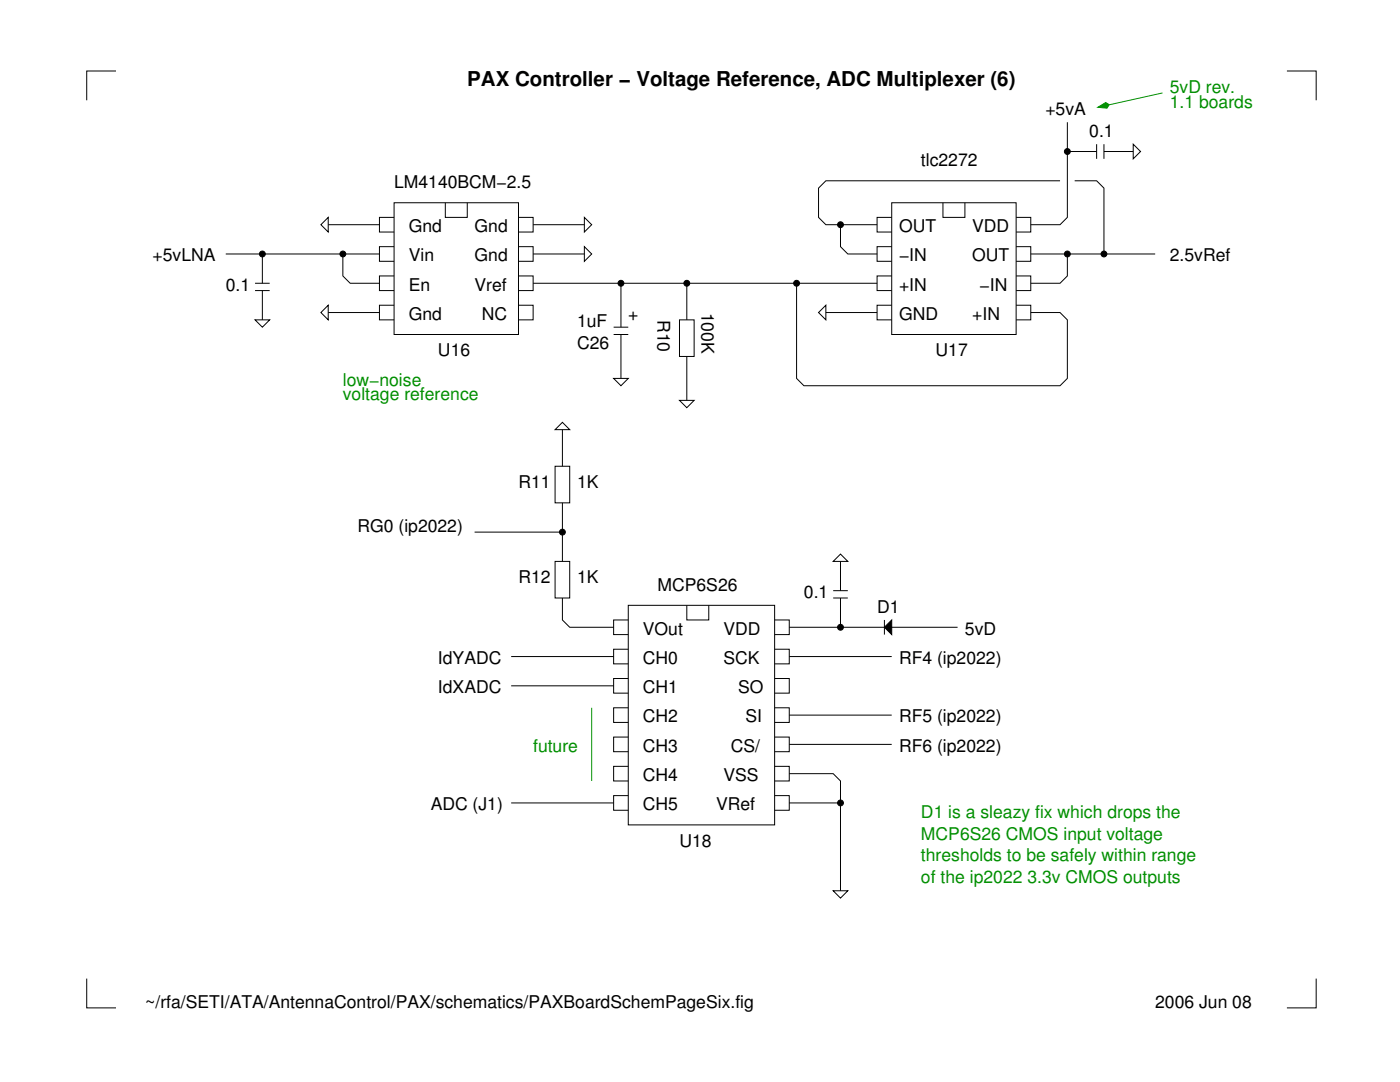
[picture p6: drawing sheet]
<svg xmlns="http://www.w3.org/2000/svg" width="279mm" height="216mm" viewBox="0 0 279 216" stroke-linecap="round" stroke-linejoin="round" font-family="sans-serif">
<g fill="none" stroke="#000" stroke-width=".2">
<path d="M23.1 14.2h-5.8v5.8M256.8 14.2h5.9v5.8M213 24.4v19l-1.4 1.4h-5.9M213 30.2h5.9M218.9 28.8v2.9M220.3 30.2h5.9M220.3 28.8v2.9M226.2 28.8l1.4 1.4-1.4 1.5zM78.6 40.5h24.9v26.2h-24.9zM78.6 43.4h-2.9v2.9h2.9M78.6 49.2h-2.9v2.9h2.9M78.6 55.1h-2.9v2.9h2.9"/>
<path d="M103.5 43.4h2.9v2.9h-2.9M103.5 49.2h2.9v2.9h-2.9M103.5 55.1h2.9v2.9h-2.9M178 40.5h24.8v26.2h-24.8zM178 43.4h-3v2.9h3M178 49.2h-3v2.9h3M178 55.1h-3v2.9h3M202.8 43.4h2.9v2.9h-2.9M202.8 49.2h2.9v2.9h-2.9M202.8 55.1h2.9v2.9h-2.9M205.7 50.7h24.8M78.6 60.9h-2.9v2.9h2.9"/>
<path d="M103.5 60.9h2.9v2.9h-2.9M178 60.9h-3v2.9h3M202.8 60.9h2.9v2.9h-2.9M125.4 120.8h29.2v43.8h-29.2zM125.4 123.7h-2.9v2.9h2.9M125.4 129.5h-2.9v3h2.9M125.4 135.4h-2.9v2.9h2.9M137.1 120.8v2.9h4.3v-2.9M154.6 123.7h2.9v2.9h-2.9M154.6 129.5h2.9v3h-2.9M154.6 135.4h2.9v2.9h-2.9M125.4 141.2h-2.9v3h2.9"/>
<path d="M125.4 147.1h-2.9v2.9h2.9M125.4 152.9h-2.9v2.9h2.9M125.4 158.8h-2.9v2.9h2.9M154.6 141.2h2.9v3h-2.9M154.6 147.1h2.9v2.9h-2.9M154.6 152.9h2.9v2.9h-2.9M154.6 158.8h2.9v2.9h-2.9M17.3 195.3v5.8h5.8M262.7 195.3v5.8h-5.9"/>
<circle cx="213" cy="30.2" r=".58"/>
<circle cx="52.4" cy="50.7" r=".58"/>
<circle cx="68.4" cy="50.7" r=".58"/>
<circle cx="123.9" cy="56.5" r=".58"/>
<circle cx="137.1" cy="56.5" r=".58"/>
<circle cx="159" cy="56.5" r=".58"/>
<circle cx="167.7" cy="44.8" r=".58"/>
<circle cx="213" cy="50.7" r=".58"/>
<circle cx="220.3" cy="50.7" r=".58"/>
<circle cx="112.2" cy="106.2" r=".58"/>
<circle cx="167.7" cy="125.2" r=".58"/>
<circle cx="167.7" cy="160.2" r=".58"/>
</g>
<g fill="#000">
<circle cx="213" cy="30.2" r=".58"/>
<circle cx="52.4" cy="50.7" r=".58"/>
<circle cx="68.4" cy="50.7" r=".58"/>
<circle cx="123.9" cy="56.5" r=".58"/>
<circle cx="137.1" cy="56.5" r=".58"/>
<circle cx="159" cy="56.5" r=".58"/>
<circle cx="167.7" cy="44.8" r=".58"/>
<circle cx="213" cy="50.7" r=".58"/>
<circle cx="220.3" cy="50.7" r=".58"/>
<circle cx="112.2" cy="106.2" r=".58"/>
<circle cx="167.7" cy="125.2" r=".58"/>
<circle cx="167.7" cy="160.2" r=".58"/>
</g>
<path d="M232 18.5l-13.1 3" fill="none" stroke="#008f00" stroke-width=".2"/>
<path d="M219.1 21.4l1.6-.9 .7 .4-.5 .7z" fill-rule="evenodd" fill="#008f00"/>
<path d="M219.1 21.4l1.6-.9 .7 .4-.5 .7zM118.1 141.2v14.6" fill="none" stroke="#008f00" stroke-width=".2"/>
<g fill="none" stroke="#000" stroke-width=".2">
<path d="M211.6 36.1h-46.8l-1.4 1.4v5.9l1.4 1.4h10.2M214.5 36.1h4.4l1.4 1.4v13.2M45.1 50.7h30.6M50.9 56.5h2.9M50.9 58h2.9M52.4 50.7v5.8M52.4 58v5.8M65.5 43.4v2.9l-1.5-1.5zM65.5 44.8h10.2M68.4 50.7v4.4l1.5 1.4h5.8M88.9 40.5v2.9h4.4v-2.9M106.4 44.8h10.2"/>
<path d="M106.4 50.7h10.2M106.4 56.5h68.6M116.6 43.4l1.5 1.4-1.5 1.5zM116.6 49.2l1.5 1.5-1.5 1.4zM123.9 56.5v8.8M137.1 56.5v7.3M159 56.5v19l1.4 1.5h51.2l1.4-1.5v-11.7l-1.4-1.4h-5.9M167.7 44.8v4.4l1.5 1.5h5.8M188.2 40.5v2.9h4.4v-2.9M213 50.7v4.4l-1.4 1.4h-5.9M50.9 63.8h2.9l-1.4 1.5zM65.5 60.9v2.9l-1.5-1.4z"/>
<path d="M65.5 62.4h10.2M122.5 75.5h2.9l-1.5 1.5zM122.5 65.3h2.9M122.5 66.7h2.9M123.9 66.7v8.8M135.6 63.8h2.9v7.3h-2.9zM135.6 79.9h2.9l-1.4 1.5zM137.1 71.1v8.8M164.8 60.9v2.9l-1.4-1.4zM164.8 62.4h10.2M110.8 93h2.9v7.3h-2.9zM110.8 85.7l1.4-1.4 1.5 1.4z"/>
<path d="M112.2 85.7v7.3M94.7 106.2h17.5M110.8 112h2.9v7.3h-2.9zM112.2 119.3v4.4l1.5 1.5h8.8M112.2 100.3v11.7M166.3 119.3h2.9M166.3 117.9h2.9M167.7 110.6l1.5 1.4h-2.9zM167.7 112v5.9M167.7 119.3v5.9M102 131h20.5M102 136.8h20.5"/>
<path d="M157.5 131h20.5M157.5 125.2h33.6M176.5 123.7v2.9M178 123.7v2.9l-1.5-1.4zM157.5 154.4h8.8l1.4 1.4v21.9M157.5 142.7h20.5M157.5 148.5h20.5M102 160.2h20.5M157.5 160.2h10.2M166.3 177.7h2.9l-1.5 1.5z"/>
</g>
<path d="M178 123.7v2.9l-1.5-1.4z" fill="#000"/>
<text font-size="4.1" x="93.3" y="17.1">PAX Controller − Voltage Reference, ADC Multiplexer (6)</text>
<g font-size="3.5">
<text x="208.6" y="22.9">+5vA</text>
<text x="217.4" y="27.3">0.1</text>
<text x="183.8" y="33.2">tlc2272</text>
<text x="78.6" y="37.5">LM4140BCM−2.5</text>
<text x="81.6" y="46.3">Gnd</text>
<text x="94.7" y="46.3">Gnd</text>
<text x="179.4" y="46.3">OUT</text>
<text x="194" y="46.3">VDD</text>
<text x="30.5" y="52.1">+5vLNA</text>
<text x="81.6" y="52.1">Vin</text>
<text x="94.7" y="52.1">Gnd</text>
<text x="179.4" y="52.1">−IN</text>
<text x="194" y="52.1">OUT</text>
<text x="233.5" y="52.1">2.5vRef</text>
<text x="45.1" y="58">0.1</text>
<text x="81.6" y="58">En</text>
<text x="94.7" y="58">Vref</text>
<text x="179.4" y="58">+IN</text>
<text x="195.5" y="58">−IN</text>
<text x="81.6" y="63.8">Gnd</text>
<text x="96.2" y="63.8">NC</text>
<text x="115.2" y="65.3">1uF</text>
<text x="125.4" y="63.8">+</text>
<text x="131.2" y="63.8" transform="rotate(90 131.2 63.8)">R10</text>
<text x="140" y="62.4" transform="rotate(90 140 62.4)">100K</text>
<text x="179.4" y="63.8">GND</text>
<text x="194" y="63.8">+IN</text>
<text x="87.4" y="71.1">U16</text>
<text x="115.2" y="69.7">C26</text>
<text x="186.7" y="71.1">U17</text>
<text x="103.5" y="97.4">R11</text>
<text x="115.2" y="97.4">1K</text>
<text x="71.3" y="106.2">RG0 (ip2022)</text>
<text x="103.5" y="116.4">R12</text>
<text x="115.2" y="116.4">1K</text>
<text x="131.2" y="117.9">MCP6S26</text>
<text x="160.4" y="119.3">0.1</text>
<text x="175" y="122.2">D1</text>
<text x="128.3" y="126.6">VOut</text>
<text x="144.4" y="126.6">VDD</text>
<text x="192.6" y="126.6">5vD</text>
<text x="87.4" y="132.5">IdYADC</text>
<text x="128.3" y="132.5">CH0</text>
<text x="144.4" y="132.5">SCK</text>
<text x="179.4" y="132.5">RF4 (ip2022)</text>
<text x="87.4" y="138.3">IdXADC</text>
<text x="128.3" y="138.3">CH1</text>
<text x="147.3" y="138.3">SO</text>
<text x="128.3" y="144.2">CH2</text>
<text x="128.3" y="150">CH3</text>
<text x="145.8" y="150">CS/</text>
<text x="148.8" y="144.2">SI</text>
<text x="179.4" y="150">RF6 (ip2022)</text>
<text x="179.4" y="144.2">RF5 (ip2022)</text>
<text x="128.3" y="155.8">CH4</text>
<text x="144.4" y="155.8">VSS</text>
<text x="86" y="161.7">ADC (J1)</text>
<text x="128.3" y="161.7">CH5</text>
<text x="142.9" y="161.7">VRef</text>
<text x="135.6" y="169">U18</text>
<text x="29" y="201.1">~/rfa/SETI/ATA/AntennaControl/PAX/schematics/PAXBoardSchemPageSix.fig</text>
<text x="230.5" y="201.1">2006 Jun 08</text>
</g>
<g font-size="3.5" fill="#008f00">
<text x="233.5" y="21.5">1.1 boards</text>
<text x="233.5" y="18.5">5vD rev.</text>
<text x="68.4" y="77">low−noise</text>
<text x="68.4" y="79.9">voltage reference</text>
<text x="106.4" y="150">future</text>
<text x="183.8" y="163.1">D1 is a sleazy fix which drops the</text>
<text x="183.8" y="167.5">MCP6S26 CMOS input voltage</text>
<text x="183.8" y="171.9">thresholds to be safely within range</text>
<text x="183.8" y="176.3">of the ip2022 3.3v CMOS outputs</text>
</g>
</svg>
